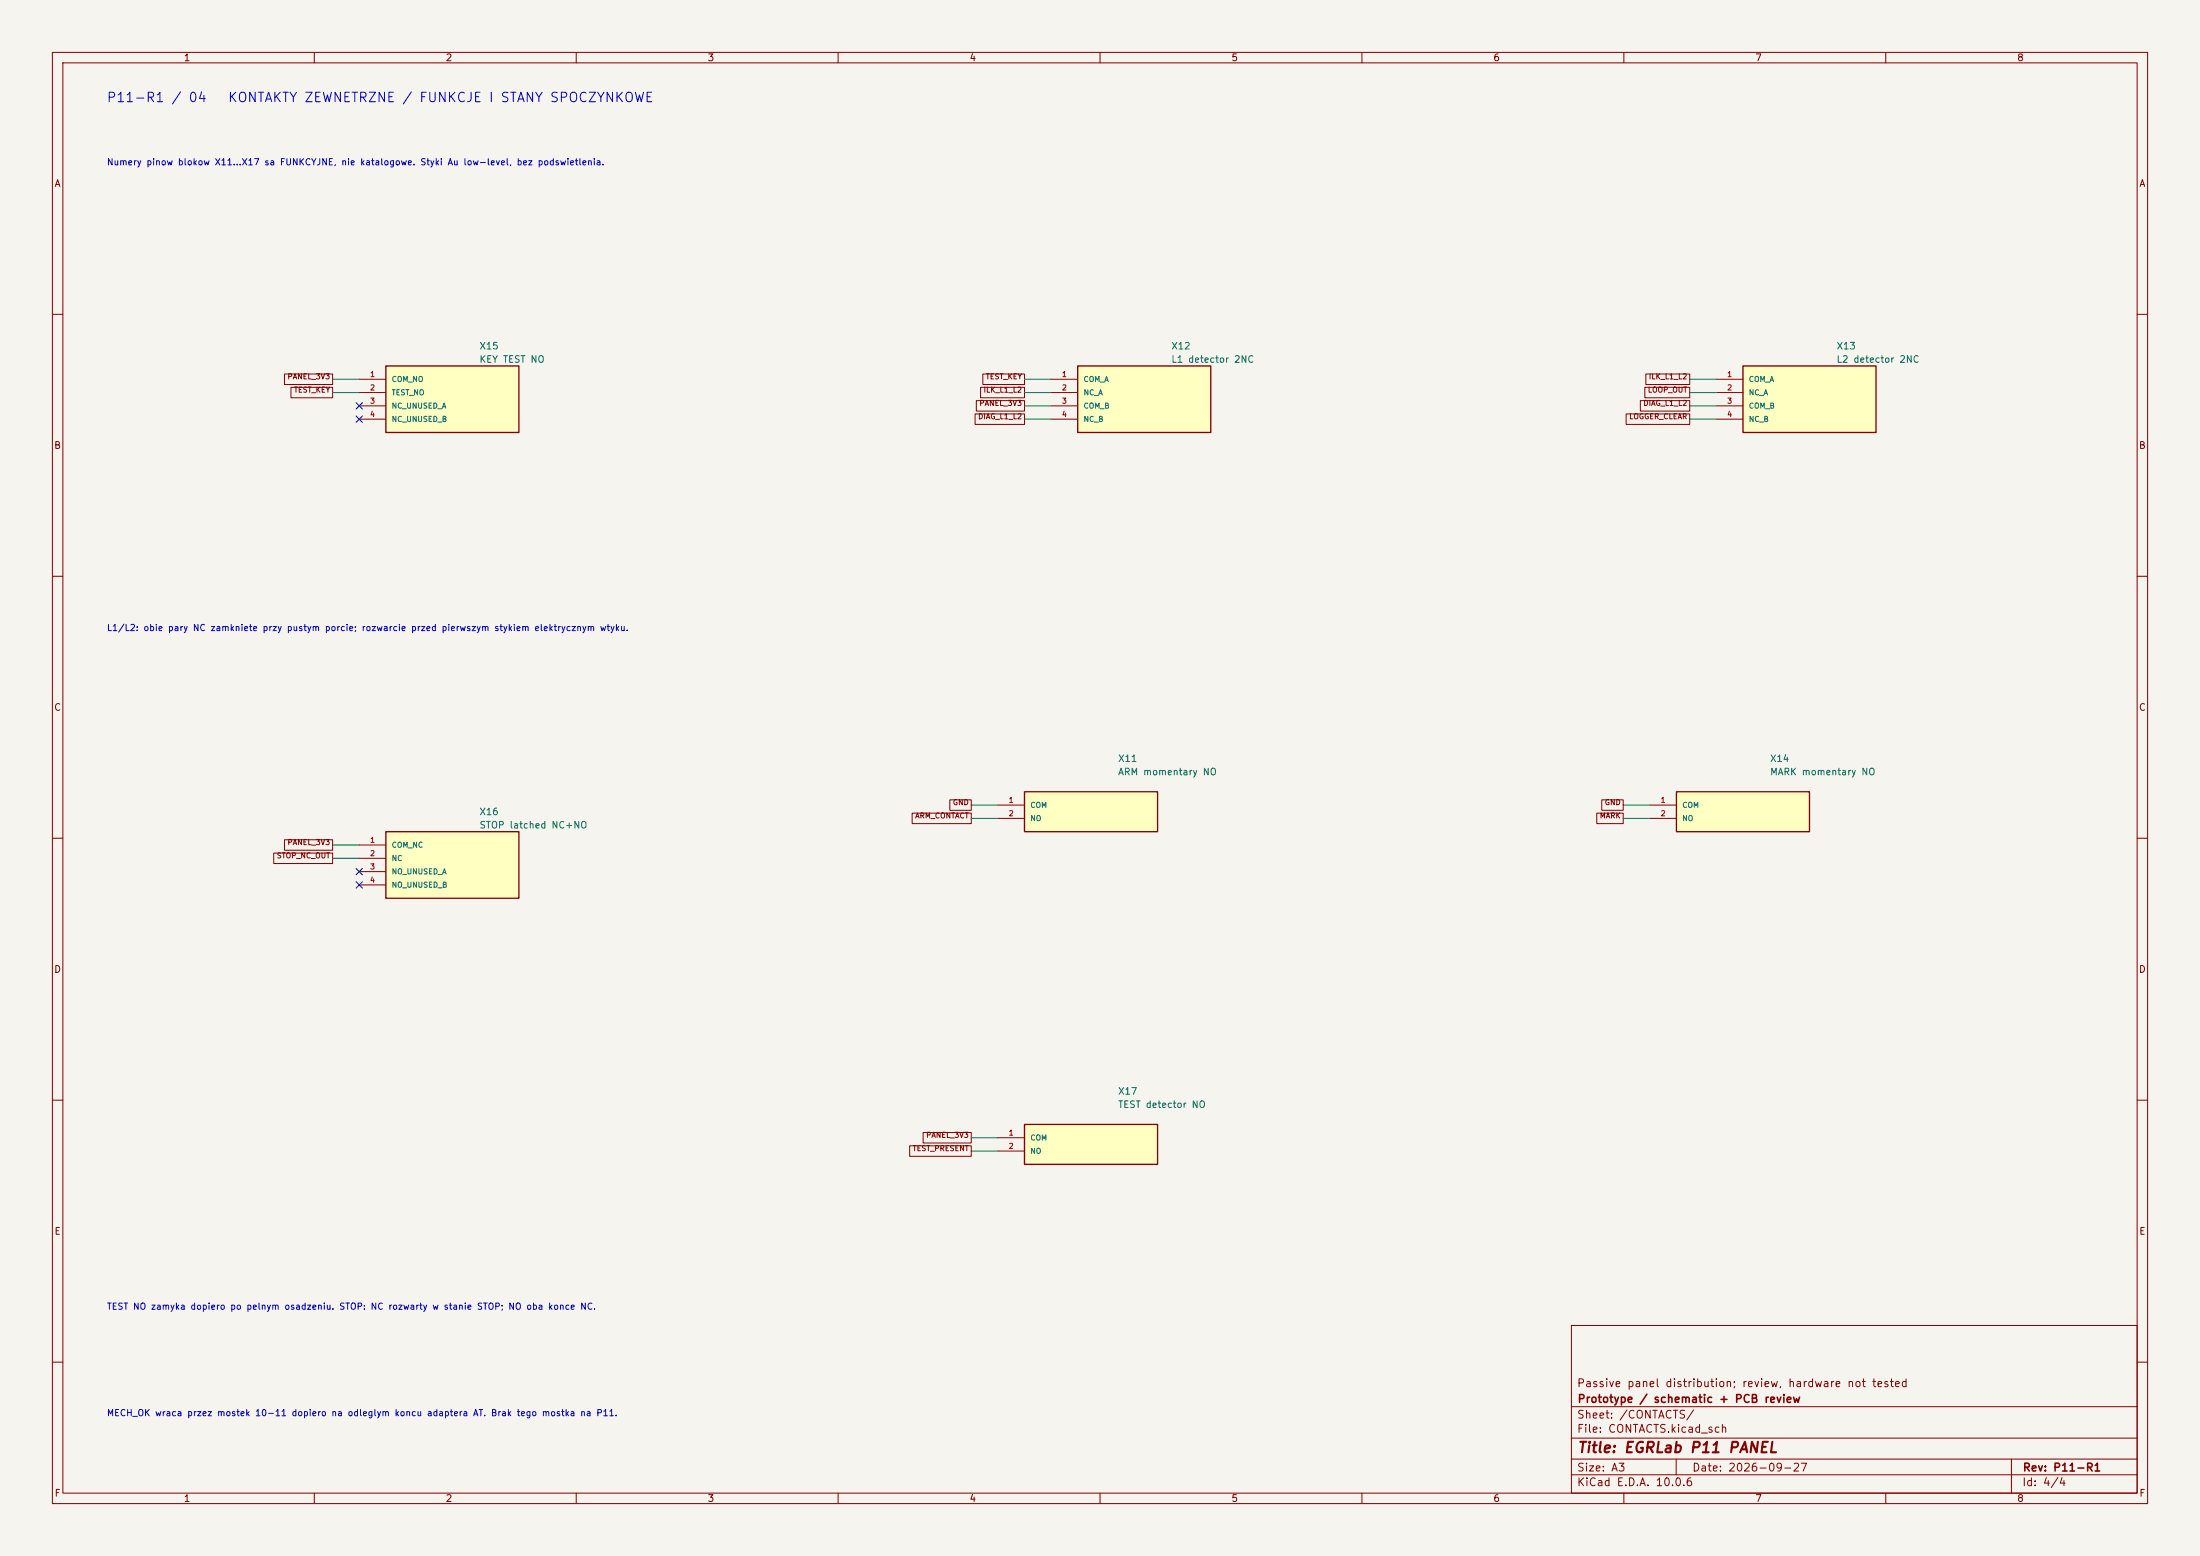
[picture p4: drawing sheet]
(kicad_sch (version 20250114) (generator "eeschema") (paper "A3") (title_block (title "EGRLab P11 PANEL") (date "2026-09-27") (rev "P11-R1") (company "Prototype / schematic + PCB review") (comment 1 "Passive panel distribution; review, hardware not tested"))(lib_symbols (symbol "P11:X15_CONTACT" (pin_names (offset 1.016)) (in_bom yes) (on_board yes) (symbol "X15_CONTACT_1_1" (rectangle (start -12.7 6.35) (end 12.7 -6.35) (stroke (width .254) (type default)) (fill (type background)))) (symbol "X15_CONTACT_1_0" (pin passive line (at -17.78 3.81 0) (length 5.08) (name "COM_NO" (effects (font (size 1.0 1.0)))) (number "1" (effects (font (size 1 1))))) (pin passive line (at -17.78 1.27 0) (length 5.08) (name "TEST_NO" (effects (font (size 1.0 1.0)))) (number "2" (effects (font (size 1 1))))) (pin passive line (at -17.78 -1.27 0) (length 5.08) (name "NC_UNUSED_A" (effects (font (size 1.0 1.0)))) (number "3" (effects (font (size 1 1))))) (pin passive line (at -17.78 -3.81 0) (length 5.08) (name "NC_UNUSED_B" (effects (font (size 1.0 1.0)))) (number "4" (effects (font (size 1 1)))))))(symbol "P11:X12_CONTACT" (pin_names (offset 1.016)) (in_bom yes) (on_board yes) (symbol "X12_CONTACT_1_1" (rectangle (start -12.7 6.35) (end 12.7 -6.35) (stroke (width .254) (type default)) (fill (type background)))) (symbol "X12_CONTACT_1_0" (pin passive line (at -17.78 3.81 0) (length 5.08) (name "COM_A" (effects (font (size 1.0 1.0)))) (number "1" (effects (font (size 1 1))))) (pin passive line (at -17.78 1.27 0) (length 5.08) (name "NC_A" (effects (font (size 1.0 1.0)))) (number "2" (effects (font (size 1 1))))) (pin passive line (at -17.78 -1.27 0) (length 5.08) (name "COM_B" (effects (font (size 1.0 1.0)))) (number "3" (effects (font (size 1 1))))) (pin passive line (at -17.78 -3.81 0) (length 5.08) (name "NC_B" (effects (font (size 1.0 1.0)))) (number "4" (effects (font (size 1 1)))))))(symbol "P11:X13_CONTACT" (pin_names (offset 1.016)) (in_bom yes) (on_board yes) (symbol "X13_CONTACT_1_1" (rectangle (start -12.7 6.35) (end 12.7 -6.35) (stroke (width .254) (type default)) (fill (type background)))) (symbol "X13_CONTACT_1_0" (pin passive line (at -17.78 3.81 0) (length 5.08) (name "COM_A" (effects (font (size 1.0 1.0)))) (number "1" (effects (font (size 1 1))))) (pin passive line (at -17.78 1.27 0) (length 5.08) (name "NC_A" (effects (font (size 1.0 1.0)))) (number "2" (effects (font (size 1 1))))) (pin passive line (at -17.78 -1.27 0) (length 5.08) (name "COM_B" (effects (font (size 1.0 1.0)))) (number "3" (effects (font (size 1 1))))) (pin passive line (at -17.78 -3.81 0) (length 5.08) (name "NC_B" (effects (font (size 1.0 1.0)))) (number "4" (effects (font (size 1 1)))))))(symbol "P11:X16_CONTACT" (pin_names (offset 1.016)) (in_bom yes) (on_board yes) (symbol "X16_CONTACT_1_1" (rectangle (start -12.7 6.35) (end 12.7 -6.35) (stroke (width .254) (type default)) (fill (type background)))) (symbol "X16_CONTACT_1_0" (pin passive line (at -17.78 3.81 0) (length 5.08) (name "COM_NC" (effects (font (size 1.0 1.0)))) (number "1" (effects (font (size 1 1))))) (pin passive line (at -17.78 1.27 0) (length 5.08) (name "NC" (effects (font (size 1.0 1.0)))) (number "2" (effects (font (size 1 1))))) (pin passive line (at -17.78 -1.27 0) (length 5.08) (name "NO_UNUSED_A" (effects (font (size 1.0 1.0)))) (number "3" (effects (font (size 1 1))))) (pin passive line (at -17.78 -3.81 0) (length 5.08) (name "NO_UNUSED_B" (effects (font (size 1.0 1.0)))) (number "4" (effects (font (size 1 1)))))))(symbol "P11:X11_CONTACT" (pin_names (offset 1.016)) (in_bom yes) (on_board yes) (symbol "X11_CONTACT_1_1" (rectangle (start -12.7 3.81) (end 12.7 -3.81) (stroke (width .254) (type default)) (fill (type background)))) (symbol "X11_CONTACT_1_0" (pin passive line (at -17.78 1.27 0) (length 5.08) (name "COM" (effects (font (size 1.0 1.0)))) (number "1" (effects (font (size 1 1))))) (pin passive line (at -17.78 -1.27 0) (length 5.08) (name "NO" (effects (font (size 1.0 1.0)))) (number "2" (effects (font (size 1 1)))))))(symbol "P11:X14_CONTACT" (pin_names (offset 1.016)) (in_bom yes) (on_board yes) (symbol "X14_CONTACT_1_1" (rectangle (start -12.7 3.81) (end 12.7 -3.81) (stroke (width .254) (type default)) (fill (type background)))) (symbol "X14_CONTACT_1_0" (pin passive line (at -17.78 1.27 0) (length 5.08) (name "COM" (effects (font (size 1.0 1.0)))) (number "1" (effects (font (size 1 1))))) (pin passive line (at -17.78 -1.27 0) (length 5.08) (name "NO" (effects (font (size 1.0 1.0)))) (number "2" (effects (font (size 1 1)))))))(symbol "P11:X17_CONTACT" (pin_names (offset 1.016)) (in_bom yes) (on_board yes) (symbol "X17_CONTACT_1_1" (rectangle (start -12.7 3.81) (end 12.7 -3.81) (stroke (width .254) (type default)) (fill (type background)))) (symbol "X17_CONTACT_1_0" (pin passive line (at -17.78 1.27 0) (length 5.08) (name "COM" (effects (font (size 1.0 1.0)))) (number "1" (effects (font (size 1 1))))) (pin passive line (at -17.78 -1.27 0) (length 5.08) (name "NO" (effects (font (size 1.0 1.0)))) (number "2" (effects (font (size 1 1))))))))(symbol (lib_id "P11:X15_CONTACT") (at 86.36 76.2 0) (unit 1) (in_bom yes) (on_board no) (dnp no) (property "Reference" "X15" (at 91.44 66.04 0) (effects (font (size 1.27 1.27)) (justify left))) (property "Value" "KEY TEST NO" (at 91.44 68.58000000000001 0) (effects (font (size 1.27 1.27)) (justify left)))(property "Footprint" "P11:OFFBOARD" (at 86.36 76.2 0) (effects (font (size 1 1)) hide))(property "MPN" "EAO 14-412.036K (reference low-level)" (at 86.36 76.2 0) (effects (font (size 1 1)) hide))(property "BaselineRef" "X15" (at 86.36 76.2 0) (effects (font (size 1 1)) hide))(property "Datasheet" "https://www.eao.com/component/14-412.036K/en/actuator" (at 86.36 76.2 0) (effects (font (size 1 1)) hide))(pin "1")(pin "2")(pin "3")(pin "4"))(symbol (lib_id "P11:X12_CONTACT") (at 218.44 76.2 0) (unit 1) (in_bom yes) (on_board no) (dnp no) (property "Reference" "X12" (at 223.52 66.04 0) (effects (font (size 1.27 1.27)) (justify left))) (property "Value" "L1 detector 2NC" (at 223.52 68.58000000000001 0) (effects (font (size 1.27 1.27)) (justify left)))(property "Footprint" "P11:OFFBOARD" (at 218.44 76.2 0) (effects (font (size 1 1)) hide))(property "MPN" "EAO 14-432.036 (reference low-level)" (at 218.44 76.2 0) (effects (font (size 1 1)) hide))(property "BaselineRef" "X12" (at 218.44 76.2 0) (effects (font (size 1 1)) hide))(property "Datasheet" "https://www.eao.com/component/14-432.036/en/actuator" (at 218.44 76.2 0) (effects (font (size 1 1)) hide))(pin "1")(pin "2")(pin "3")(pin "4"))(symbol (lib_id "P11:X13_CONTACT") (at 345.44 76.2 0) (unit 1) (in_bom yes) (on_board no) (dnp no) (property "Reference" "X13" (at 350.52 66.04 0) (effects (font (size 1.27 1.27)) (justify left))) (property "Value" "L2 detector 2NC" (at 350.52 68.58000000000001 0) (effects (font (size 1.27 1.27)) (justify left)))(property "Footprint" "P11:OFFBOARD" (at 345.44 76.2 0) (effects (font (size 1 1)) hide))(property "MPN" "EAO 14-432.036 (reference low-level)" (at 345.44 76.2 0) (effects (font (size 1 1)) hide))(property "BaselineRef" "X13" (at 345.44 76.2 0) (effects (font (size 1 1)) hide))(property "Datasheet" "https://www.eao.com/component/14-432.036/en/actuator" (at 345.44 76.2 0) (effects (font (size 1 1)) hide))(pin "1")(pin "2")(pin "3")(pin "4"))(symbol (lib_id "P11:X16_CONTACT") (at 86.36 165.1 0) (unit 1) (in_bom yes) (on_board no) (dnp no) (property "Reference" "X16" (at 91.44 154.94 0) (effects (font (size 1.27 1.27)) (justify left))) (property "Value" "STOP latched NC+NO" (at 91.44 157.48 0) (effects (font (size 1.27 1.27)) (justify left)))(property "Footprint" "P11:OFFBOARD" (at 86.36 165.1 0) (effects (font (size 1 1)) hide))(property "MPN" "EAO 14-473.036 (reference low-level)" (at 86.36 165.1 0) (effects (font (size 1 1)) hide))(property "BaselineRef" "X16" (at 86.36 165.1 0) (effects (font (size 1 1)) hide))(property "Datasheet" "https://www.eao.com/component/14-473.036/en/actuator" (at 86.36 165.1 0) (effects (font (size 1 1)) hide))(pin "1")(pin "2")(pin "3")(pin "4"))(symbol (lib_id "P11:X11_CONTACT") (at 208.28 154.94 0) (unit 1) (in_bom yes) (on_board no) (dnp no) (property "Reference" "X11" (at 213.36 144.78 0) (effects (font (size 1.27 1.27)) (justify left))) (property "Value" "ARM momentary NO" (at 213.36 147.32 0) (effects (font (size 1.27 1.27)) (justify left)))(property "Footprint" "P11:OFFBOARD" (at 208.28 154.94 0) (effects (font (size 1 1)) hide))(property "MPN" "EAO 14-435.036 (reference low-level)" (at 208.28 154.94 0) (effects (font (size 1 1)) hide))(property "BaselineRef" "X11" (at 208.28 154.94 0) (effects (font (size 1 1)) hide))(property "Datasheet" "https://www.eao.com/component/14-435.036/en/actuator" (at 208.28 154.94 0) (effects (font (size 1 1)) hide))(pin "1")(pin "2"))(symbol (lib_id "P11:X14_CONTACT") (at 332.74 154.94 0) (unit 1) (in_bom yes) (on_board no) (dnp no) (property "Reference" "X14" (at 337.82 144.78 0) (effects (font (size 1.27 1.27)) (justify left))) (property "Value" "MARK momentary NO" (at 337.82 147.32 0) (effects (font (size 1.27 1.27)) (justify left)))(property "Footprint" "P11:OFFBOARD" (at 332.74 154.94 0) (effects (font (size 1 1)) hide))(property "MPN" "EAO 14-435.036 (reference low-level)" (at 332.74 154.94 0) (effects (font (size 1 1)) hide))(property "BaselineRef" "X14" (at 332.74 154.94 0) (effects (font (size 1 1)) hide))(property "Datasheet" "https://www.eao.com/component/14-435.036/en/actuator" (at 332.74 154.94 0) (effects (font (size 1 1)) hide))(pin "1")(pin "2"))(symbol (lib_id "P11:X17_CONTACT") (at 208.28 218.44 0) (unit 1) (in_bom yes) (on_board no) (dnp no) (property "Reference" "X17" (at 213.36 208.28 0) (effects (font (size 1.27 1.27)) (justify left))) (property "Value" "TEST detector NO" (at 213.36 210.82 0) (effects (font (size 1.27 1.27)) (justify left)))(property "Footprint" "P11:OFFBOARD" (at 208.28 218.44 0) (effects (font (size 1 1)) hide))(property "MPN" "EAO 14-435.036 (reference low-level)" (at 208.28 218.44 0) (effects (font (size 1 1)) hide))(property "BaselineRef" "X17" (at 208.28 218.44 0) (effects (font (size 1 1)) hide))(property "Datasheet" "https://www.eao.com/component/14-435.036/en/actuator" (at 208.28 218.44 0) (effects (font (size 1 1)) hide))(pin "1")(pin "2"))(text "Numery pinow blokow X11...X17 sa FUNKCYJNE, nie katalogowe. Styki Au low-level, bez podswietlenia." (at 20.32 30.48 0) (effects (font (size 1.2 1.2)) (justify left top)))(text "L1/L2: obie pary NC zamkniete przy pustym porcie; rozwarcie przed pierwszym stykiem elektrycznym wtyku." (at 20.32 119.38 0) (effects (font (size 1.2 1.2)) (justify left top)))(text "TEST NO zamyka dopiero po pelnym osadzeniu. STOP: NC rozwarty w stanie STOP; NO oba konce NC." (at 20.32 248.92 0) (effects (font (size 1.2 1.2)) (justify left top)))(text "MECH_OK wraca przez mostek 10-11 dopiero na odleglym koncu adaptera AT. Brak tego mostka na P11." (at 20.32 269.24 0) (effects (font (size 1.2 1.2)) (justify left top)))(text "P11-R1 / 04   KONTAKTY ZEWNETRZNE / FUNKCJE I STANY SPOCZYNKOWE" (at 20.32 17.78 0) (effects (font (size 1.8 1.8)) (justify left top)))(wire (pts (xy 68.58 72.39) (xy 63.5 72.39)) (stroke (width 0) (type default)))(global_label "PANEL_3V3" (shape passive) (at 63.5 72.39 0) (effects (font (size 1 1)) (justify right bottom)))(wire (pts (xy 68.58 74.93) (xy 63.5 74.93)) (stroke (width 0) (type default)))(global_label "TEST_KEY" (shape passive) (at 63.5 74.93 0) (effects (font (size 1 1)) (justify right bottom)))(no_connect (at 68.58 77.47))(no_connect (at 68.58 80.01))(wire (pts (xy 200.66 72.39) (xy 195.58 72.39)) (stroke (width 0) (type default)))(global_label "TEST_KEY" (shape passive) (at 195.58 72.39 0) (effects (font (size 1 1)) (justify right bottom)))(wire (pts (xy 200.66 74.93) (xy 195.58 74.93)) (stroke (width 0) (type default)))(global_label "ILK_L1_L2" (shape passive) (at 195.58 74.93 0) (effects (font (size 1 1)) (justify right bottom)))(wire (pts (xy 200.66 77.47) (xy 195.58 77.47)) (stroke (width 0) (type default)))(global_label "PANEL_3V3" (shape passive) (at 195.58 77.47 0) (effects (font (size 1 1)) (justify right bottom)))(wire (pts (xy 200.66 80.01) (xy 195.58 80.01)) (stroke (width 0) (type default)))(global_label "DIAG_L1_L2" (shape passive) (at 195.58 80.01 0) (effects (font (size 1 1)) (justify right bottom)))(wire (pts (xy 327.66 72.39) (xy 322.58 72.39)) (stroke (width 0) (type default)))(global_label "ILK_L1_L2" (shape passive) (at 322.58 72.39 0) (effects (font (size 1 1)) (justify right bottom)))(wire (pts (xy 327.66 74.93) (xy 322.58 74.93)) (stroke (width 0) (type default)))(global_label "LOOP_OUT" (shape passive) (at 322.58 74.93 0) (effects (font (size 1 1)) (justify right bottom)))(wire (pts (xy 327.66 77.47) (xy 322.58 77.47)) (stroke (width 0) (type default)))(global_label "DIAG_L1_L2" (shape passive) (at 322.58 77.47 0) (effects (font (size 1 1)) (justify right bottom)))(wire (pts (xy 327.66 80.01) (xy 322.58 80.01)) (stroke (width 0) (type default)))(global_label "LOGGER_CLEAR" (shape passive) (at 322.58 80.01 0) (effects (font (size 1 1)) (justify right bottom)))(wire (pts (xy 68.58 161.29) (xy 63.5 161.29)) (stroke (width 0) (type default)))(global_label "PANEL_3V3" (shape passive) (at 63.5 161.29 0) (effects (font (size 1 1)) (justify right bottom)))(wire (pts (xy 68.58 163.83) (xy 63.5 163.83)) (stroke (width 0) (type default)))(global_label "STOP_NC_OUT" (shape passive) (at 63.5 163.83 0) (effects (font (size 1 1)) (justify right bottom)))(no_connect (at 68.58 166.37))(no_connect (at 68.58 168.91))(wire (pts (xy 190.5 153.67) (xy 185.42 153.67)) (stroke (width 0) (type default)))(global_label "GND" (shape passive) (at 185.42 153.67 0) (effects (font (size 1 1)) (justify right bottom)))(wire (pts (xy 190.5 156.21) (xy 185.42 156.21)) (stroke (width 0) (type default)))(global_label "ARM_CONTACT" (shape passive) (at 185.42 156.21 0) (effects (font (size 1 1)) (justify right bottom)))(wire (pts (xy 314.96 153.67) (xy 309.88 153.67)) (stroke (width 0) (type default)))(global_label "GND" (shape passive) (at 309.88 153.67 0) (effects (font (size 1 1)) (justify right bottom)))(wire (pts (xy 314.96 156.21) (xy 309.88 156.21)) (stroke (width 0) (type default)))(global_label "MARK" (shape passive) (at 309.88 156.21 0) (effects (font (size 1 1)) (justify right bottom)))(wire (pts (xy 190.5 217.17) (xy 185.42 217.17)) (stroke (width 0) (type default)))(global_label "PANEL_3V3" (shape passive) (at 185.42 217.17 0) (effects (font (size 1 1)) (justify right bottom)))(wire (pts (xy 190.5 219.71) (xy 185.42 219.71)) (stroke (width 0) (type default)))(global_label "TEST_PRESENT" (shape passive) (at 185.42 219.71 0) (effects (font (size 1 1)) (justify right bottom))))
